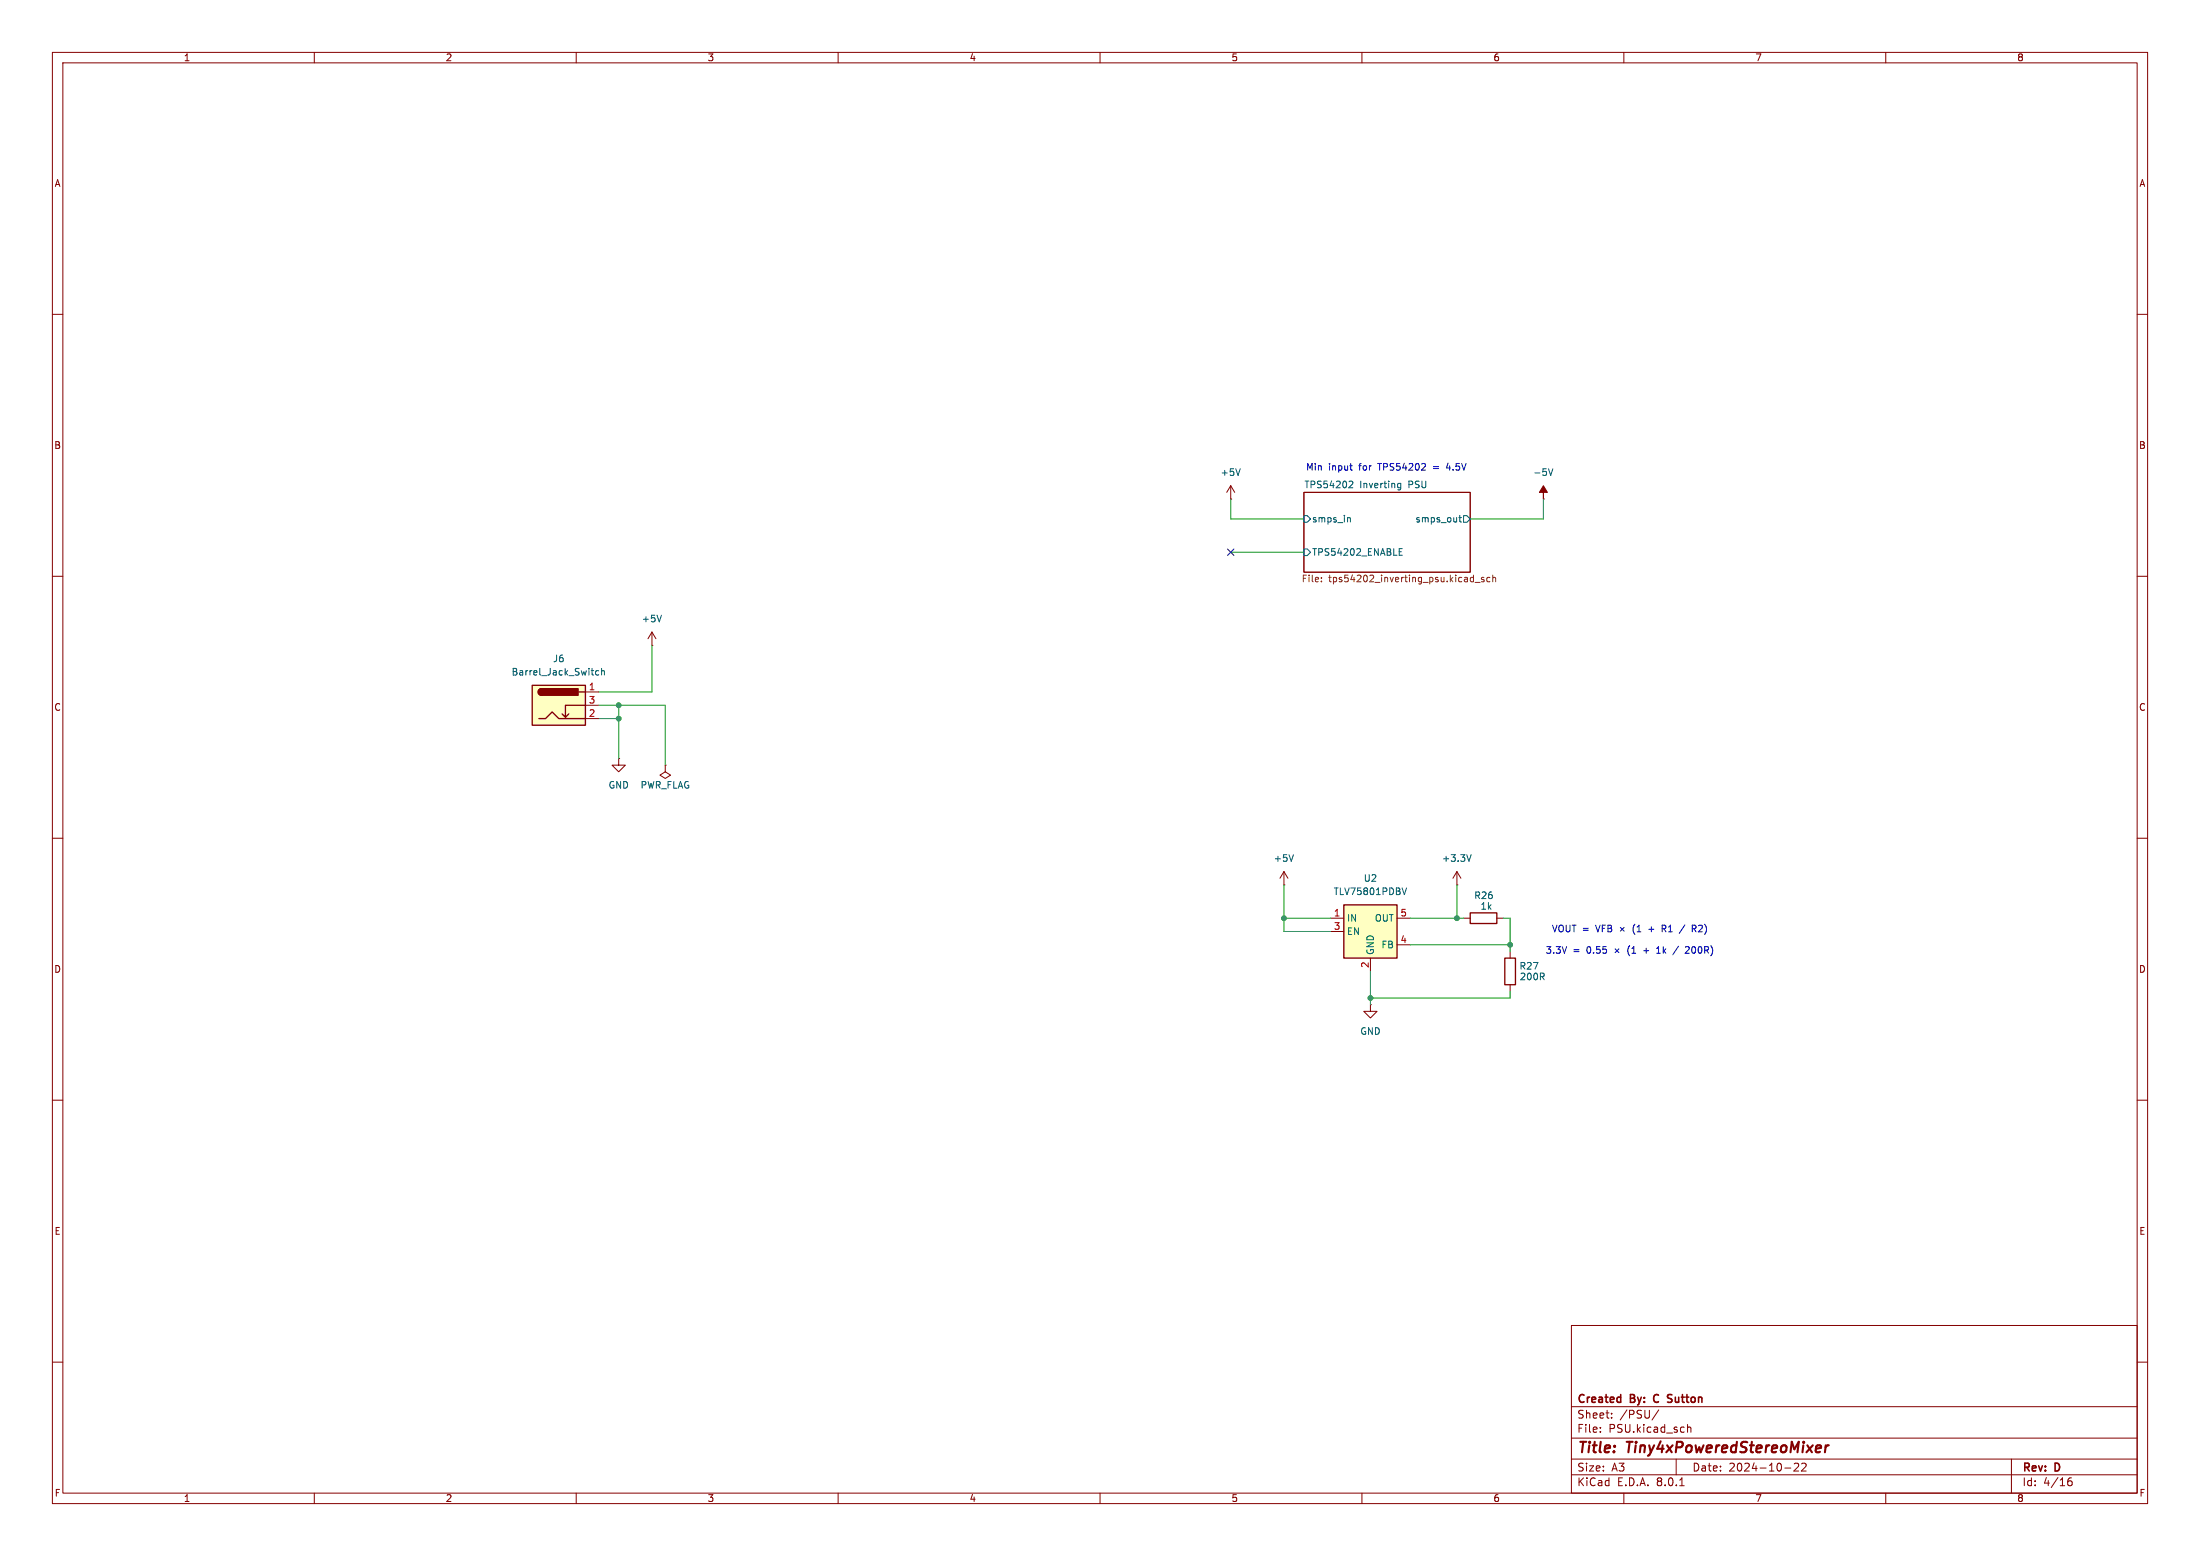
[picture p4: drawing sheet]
<svg xmlns="http://www.w3.org/2000/svg" width="420mm" height="297mm" viewBox="0 0 420 297" stroke-linecap="round" stroke-linejoin="round" font-family="sans-serif">
<g fill="none" stroke="#840000" stroke-width=".19">
<path d="M10 10h400v277h-400zM12 12h396v273h-396zM60 10v2M110 10v2M160 10v2M210 10v2M260 10v2M310 10v2M360 10v2M10 60h2M408 60h2M248.9 94h31.8v15.2h-31.8z"/>
<path d="M294.6 95.3h.1M10 110h2M408 110h2M10 160h2M408 160h2M245.1 168.9h.1M245.1 166.4l-.8 1.2M245.1 166.4v2.5M245.1 166.4l.8 1.2M278.1 168.9h.1M278.1 166.4l-.7 1.2M278.1 166.4v2.5"/>
<path d="M278.1 166.4l.8 1.2M261.6 191.8v1.2h1.3l-1.3 1.3-1.3-1.3h1.3M261.6 191.8h.1M288.3 181.6v1.3M288.3 188v1.2M10 210h2M408 210h2M10 260h2M300 253h108v32h-108zM408 260h2M300 278.5h108M300 274.5h108"/>
<path d="M300 268.5h108M305.5 273.2v.2M305.5 272.5v.1M307.7 270.5v.2M307.7 269.8v.1M316.7 269.1l-1.3 1.9M320 278.5v3M322.2 271.9v1.5M322.2 272.5l.2-.1 .3 .1 .1 .9M343.3 279.4v.5l-.9 .9h1M344.7 279.4v.5l-.8 .9h.9M384 278.5v6.5"/>
<path d="M60 285v2M110 285v2M160 285v2M210 285v2M260 285v2M300 281.5h108M310 285v2M320.7 283.6h.8M340.7 280.2h1.2M360 285v2M394.7 282.9l.3-.2h.4l.2 .2v.4l-.3 .3h-.3l-.3-.3M395.4 282.1a.6 .6 0 0 0-.7 .6"/>
</g>
<path d="M348.5 275.9l-.1 1.3M349.1 275.9l-.4 .1-.2 .3" fill="none" stroke="#840000" stroke-width=".4"/>
<path d="M309.3 266.7l.1 .1M309.4 266.2v1.5M309.4 267.6l-.1 .1M315.8 266.4l-.1 .4 .1 .7M318.5 266.8l.5 .2M318.5 266.3h.7M319 267.6l-.5 .1" fill="none" stroke="#840000" stroke-width=".3"/>
<g fill="none" stroke="#006464" stroke-width=".19">
<path d="M248.9 98.4h.7l.6 .7-.6 .6h-.7zM257.4 98.8l.4 .2v.6M257.7 91.8l.5 .1 .1 .3-.8 .9h.8M266.9 93l.1 .1 .4-.1M267.4 92.3v1l-.2 .2h-.3M267.4 92.3h-.4l-.1 .1M278.5 98.8h.5M278.7 98.4v1.1l.3 .1M279.4 98.4h.6l.7 .7-.7 .6h-.6zM295.6 89.5l.4 1.2 .5-1.2M248.9 104.8h.7l.6 .6-.6 .6h-.7zM267.1 105.3h.4"/>
<path d="M267.1 106h.6M267.1 104.7h.6M246.9 163.1l-.4 1.3M280.9 163.1l-.5 1.3"/>
</g>
<path d="M252.3 110.9v.2M252.3 110.3v.1M281.2 110.2l.1 .1M281.3 109.8v1.3M281.3 111l-.1 .1M281.6 111.2h1M283.3 110.3l-.3-.1-.2 .2 .1 .2 .4 .1v.3h-.5M284.4 110.3l-.3-.1-.3 .2 .2 .6h.4M285 110.3l.2-.1 .3 .1v.8M285 109.8v1.3" fill="none" stroke="#725600" stroke-width=".19"/>
<path d="M294.6 92.7l.8 1.3h-.8v1.3v-1.3h-.7z" fill="#840000" stroke="#840000" stroke-width=".19"/>
<path d="M287.3 182.9h2v5.1h-2z" fill="none" stroke="#840000" stroke-width=".25"/>
<path d="M256.5 172.7h10.2v10.2h-10.2z" fill="#ffffc2"/>
<path d="M256.5 172.7h10.2v10.2h-10.2zM280.7 174.2h5v2.1h-5z" fill="none" stroke="#840000" stroke-width=".25"/>
<g fill="none" stroke="#840000" stroke-width=".19">
<path d="M234.9 95.3h.1M234.9 92.7l-.7 1.3M234.9 92.7v2.6M234.9 92.7l.8 1.3M124.5 123.2h.1M124.5 120.7l-.8 1.2M124.5 120.7v2.5M124.5 120.7l.7 1.2M118.1 144.8v1.3h1.3l-1.3 1.2-1.3-1.2h1.3M118.1 144.8h.1M127 146.1v1.2l1 .7-1 .6-1-.6 1-.7M127 146.1h.1"/>
<path d="M254 175.3h2.5M254 177.8h2.5M266.7 175.3h2.5M279.4 175.3h1.3M285.7 175.3h1.3M261.6 182.9v2.5M266.7 180.3h2.5"/>
</g>
<path d="M236.8 89.5l-.5 1.2M126.3 117.4l-.4 1.3M267.7 169.5l.4 1.3 .4-1.3" fill="none" stroke="#006464" stroke-width=".19"/>
<path d="M101.6 130.8h10.2v7.6h-10.2z" fill="#ffffc2"/>
<path d="M101.6 130.8h10.2v7.6h-10.2zM102.9 137.2h1.2l1.3-1.3 1.3 1.3h5.1M103.4 131.4a.64 .64 0 0 0-.7 .7 .64 .64 0 0 0 .7 .6M108.6 136.3l-.7 .6M110.5 132.1h1.3M111.8 134.6h-3.9v2.3l-.6-.6" fill="none" stroke="#840000" stroke-width=".25"/>
<g fill="#840000" stroke="#840000" stroke-width=".25">
<path d="M102.9 131.6l.5-.2v1.3a.63 .63 0 0 1-.6-.4 .63 .63 0 0 1 .1-.7z"/>
<path d="M103.4 131.4h7v1.3h-7z"/>
</g>
<path d="M111.8 132.1h2.5M111.8 137.2h2.5M111.8 134.6h2.5" fill="none" stroke="#840000" stroke-width=".19"/>
<path d="M114.3 128.1l-.4-.1-.2 .2 .1 .6h.5M114.8 128.1l.2-.1 .3 .1 .1 .7M114.8 127.6v1.2" fill="none" stroke="#006464" stroke-width=".19"/>
<g fill="none" stroke="#0000c2" stroke-width=".19">
<path d="M257.7 88.9h.5M257.9 89.7h.3M276.4 88.4l-.3 .9h.8M304.6 176.6l.4 1.3 .5-1.3M305.9 177.2h.4M306.5 176.6h-.6v1.3M307 177.2h.4M307 176.6h.4l.2 .2-.2 .4 .2 .1 .1 .3-.2 .3h-.5zM309.3 177l.8 .7M310.1 177l-.8 .7M312.1 176.4a1.46 1.46 0 0 0 0 1.9M312.5 177.9h.8"/>
<path d="M312.5 177l.4-.4v1.3M314.8 177.4h.9M317.3 177.3h.5M317.6 177.3l.4 .6M317.8 176.6h-.5v1.3M321.7 176.5l-1.1 1.7M323.1 177.3l.6-.1 .1-.2-.1-.3-.6-.1v1.3M323.4 177.3l.4 .6M308.3 181.1l.8 .7M309.1 181.1l-.8 .7M311.1 180.5a1.46 1.46 0 0 0 0 1.9M311.5 182h.8"/>
<path d="M311.5 181l.4-.3v1.3M313.8 181.5h.9M316.3 182h.7M316.3 181l.3-.3v1.3M320.4 180.6l-1.1 1.7M321.8 180.8l.4-.1 .3 .2M322.5 181l-.8 1h.8"/>
</g>
<g fill="none" stroke="#009600" stroke-width=".19">
<path d="M234.9 95.3v3.8h14M294.6 95.3v3.8h-13.9M234.9 105.4h14M114.3 137.2h3.8M114.3 134.6h12.7v11.5M118.1 134.6v10.2M124.5 123.2v8.9h-10.2M245.1 168.9v8.9h8.9M245.1 175.3h8.9M269.2 175.3h10.2M278.1 168.9v6.4M287 175.3h1.3v6.3"/>
<path d="M261.6 185.4v6.4M269.2 180.3h19.1M288.3 189.2v1.3h-26.7"/>
</g>
<path d="M234.3 104.8l1.3 1.2M235.6 104.8l-1.3 1.2" fill="none" stroke="#000084" stroke-width=".19"/>
<g fill="#009600" stroke="#009600" stroke-width=".19">
<circle cx="288.3" cy="180.3" r=".46"/>
<circle cx="261.6" cy="190.5" r=".46"/>
<circle cx="245.1" cy="175.3" r=".46"/>
<circle cx="278.1" cy="175.3" r=".46"/>
<circle cx="118.1" cy="137.2" r=".46"/>
<circle cx="118.1" cy="134.6" r=".46"/>
</g>
<g font-size="2.8" fill="#840000">
<text x="301" y="277.9">Title:</text>
<text x="310.6" y="277.9">Tiny4xPoweredStereoMixer</text>
</g>
<g font-size="2.1" fill="#840000">
<text x="301" y="268.2">Created</text>
<text x="311.3" y="268.2">By:</text>
<text x="316.4" y="268.2">C</text>
<text x="319.6" y="268.2">Sutton</text>
<text x="301" y="273.7">File:</text>
<text x="301" y="271">Sheet:</text>
<text x="307.1" y="273.7">PSU.kicad_sch</text>
<text x="309.2" y="271">/PSU/</text>
<text x="301" y="281.1">Size:</text>
<text x="307.6" y="281.1">A3</text>
<text x="323" y="281.1">Date:</text>
<text x="330" y="281.1">2024-10-22</text>
<text x="386" y="281.3">Rev:</text>
<text x="392.4" y="281.3">D</text>
<text x="301" y="283.9">KiCad</text>
<text x="308.7" y="283.9">E.D.A.</text>
<text x="316.3" y="283.9">8.0.1</text>
<text x="386" y="283.9">Id:</text>
<text x="390.1" y="283.9">4/16</text>
</g>
<g font-size="1.8" fill="#840000">
<text x="35" y="11.9">1</text>
<text x="85" y="11.9">2</text>
<text x="135" y="11.9">3</text>
<text x="185" y="11.9">4</text>
<text x="235" y="11.9">5</text>
<text x="285" y="11.9">6</text>
<text x="335" y="11.9">7</text>
<text x="385" y="11.9">8</text>
<text x="10.3" y="35.9">A</text>
<text x="408.3" y="35.9">A</text>
<text x="10.3" y="85.9">B</text>
<text x="408.2" y="85.9">B</text>
<text x="10.3" y="135.9">C</text>
<text x="408.2" y="135.9">C</text>
<text x="10.3" y="185.9">D</text>
<text x="408.2" y="185.9">D</text>
<text x="10.3" y="235.9">E</text>
<text x="408.3" y="235.9">E</text>
<text x="10.3" y="285.9">F</text>
<text x="35" y="286.9">1</text>
<text x="85" y="286.9">2</text>
<text x="135" y="286.9">3</text>
<text x="185" y="286.9">4</text>
<text x="235" y="286.9">5</text>
<text x="285" y="286.9">6</text>
<text x="335" y="286.9">7</text>
<text x="385" y="286.9">8</text>
<text x="408.3" y="285.9">F</text>
</g>
<g font-size="1.8" fill="#006464">
<text x="232.9" y="91">+5V</text>
<text x="248.9" y="93.3">TPS54202</text>
<text x="259.6" y="93.3">Inverting</text>
<text x="269" y="93.3">PSU</text>
<text x="292.6" y="91">-5V</text>
<text x="250.4" y="99.9">smps_in</text>
<text x="270.1" y="99.9">smps_out</text>
<text x="250.4" y="106.3">TPS54202_ENABLE</text>
<text x="122.4" y="119">+5V</text>
<text x="97.6" y="129.1">Barrel_Jack_Switch</text>
<text x="105.5" y="126.6">J6</text>
<text x="116.1" y="150.7">GND</text>
<text x="122.2" y="150.7">PWR_FLAG</text>
<text x="243.1" y="164.7">+5V</text>
<text x="275.2" y="164.7">+3.3V</text>
<text x="254.5" y="171">TLV75801PDBV</text>
<text x="260.2" y="168.5">U2</text>
<text x="281.3" y="171.8">R26</text>
<text x="282.5" y="173.8">1k</text>
<text x="257" y="176.1">IN</text>
<text x="257" y="178.7">EN</text>
<text x="262.4" y="176.1">OUT</text>
<text x="262.5" y="182.4" transform="rotate(-90 262.5 182.4)">GND</text>
<text x="263.6" y="181.2">FB</text>
<text x="290" y="185.3">R27</text>
<text x="290" y="187.3">200R</text>
<text x="259.6" y="197.7">GND</text>
</g>
<g font-size="1.8" fill="#0000c2">
<text x="249.2" y="90">Min</text>
<text x="253.6" y="90">input</text>
<text x="259.6" y="90">for</text>
<text x="263.4" y="90">TPS54202</text>
<text x="274.1" y="90">=</text>
<text x="276.8" y="90">4.5V</text>
<text x="296.2" y="178.1">VOUT =</text>
<text x="315.4" y="178.1">+</text>
<text x="318.1" y="178.1">R1</text>
<text x="324.3" y="178.1">R2)</text>
<text x="295" y="182.2">3.3V</text>
<text x="300.3" y="182.2">=</text>
<text x="303" y="182.2">0.55</text>
<text x="314.4" y="182.2">+</text>
<text x="317.1" y="182.2">1k</text>
<text x="323" y="182.2">200R)</text>
</g>
<g font-size="1.8" fill="#725600">
<text x="248.4" y="111.5">File:</text>
<text x="253.6" y="111.5">tps54202_inverting_psu.kicad_sch</text>
</g>
<g font-size="1.8" fill="#a90000">
<text x="112.3" y="131.8">1</text>
<text x="112.3" y="136.9">2</text>
<text x="112.3" y="134.4">3</text>
<text x="254.6" y="175">1</text>
<text x="254.6" y="177.5">3</text>
<text x="267.3" y="175">5</text>
<text x="261.4" y="184.9" transform="rotate(-90 261.4 184.9)">2</text>
<text x="267.3" y="180.1">4</text>
</g>
</svg>
